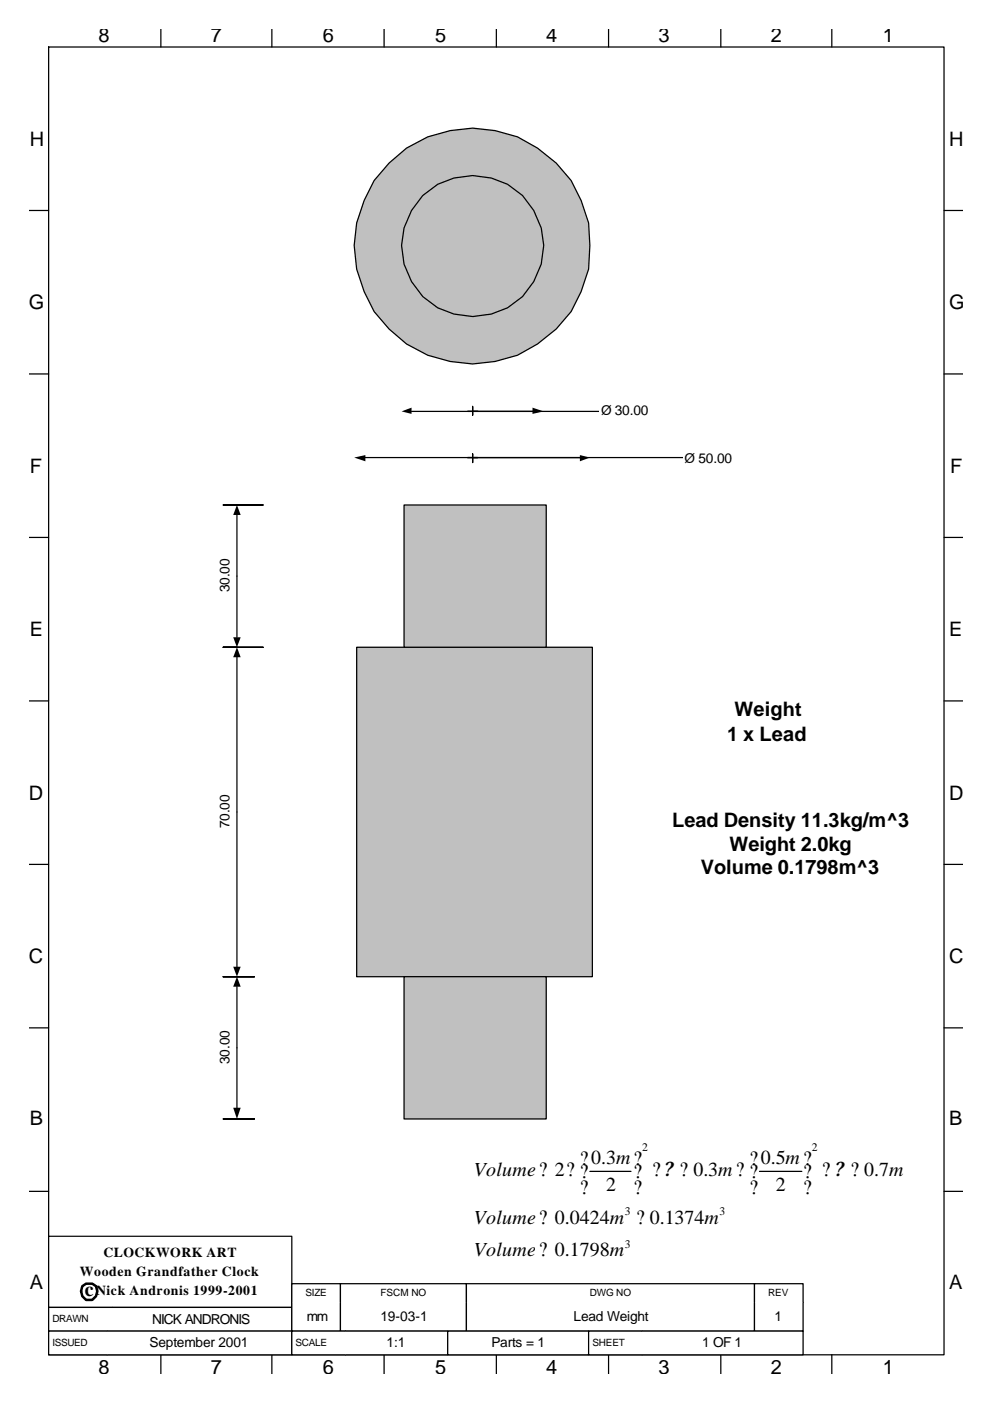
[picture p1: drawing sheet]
<svg xmlns="http://www.w3.org/2000/svg" width="210mm" height="297mm" viewBox="0 0 210 297" stroke-linecap="round" stroke-linejoin="round" font-family="sans-serif">
<path d="M82.5 34.6a24.4 24.4 0 0 1 22.5-6.9l4.8 1.3 4.2 2.4 4 3.2 3.2 3.7 2.1 4.2 1.6 4.8 .2 4.7-.2 5.1-1.6 4.7-2.1 4.3a25.4 25.4 0 0 1-34.9 6.8l-3.8-3.1-3.1-3.7-2.1-4.3a23.1 23.1 0 0 1 0-19.3l2.1-4.2z" fill-rule="evenodd" fill="#c0c0c0" stroke="#000" stroke-width=".26"/>
<path d="M47.4 237.2h6.6zM47.4 207.1h6.6z" fill-rule="evenodd" fill="#fff"/>
<path d="M47.4 207.1h6.6h-6.6M50.3 209.2v25.9M47.4 237.2h6.6h-6.6" fill="none" stroke="#000" stroke-width=".26"/>
<path d="M50.3 207.1l.8 2.1h-1.6zM49.5 234.9h1.6l-.8 2.3z" fill="#000"/>
<path d="M45.8 218.2h3.9v7.9h-3.9z" fill-rule="evenodd" fill="#fff"/>
<g fill="#c0c0c0" stroke="#000" stroke-width=".26">
<path d="M75.7 137.2h50v69.9h-50z" fill-rule="evenodd"/>
<path d="M85.7 107.1h30.2v30.1h-30.2z" fill-rule="evenodd"/>
<path d="M85.7 207.1h30.2v30.1h-30.2z" fill-rule="evenodd"/>
</g>
<path d="M47.4 207.1h6.6zM47.4 137.2h2.9z" fill-rule="evenodd" fill="#fff"/>
<path d="M47.4 137.2h2.9h-2.9M50.3 139.1v66.1M47.4 207.1h6.6h-6.6" fill="none" stroke="#000" stroke-width=".26"/>
<path d="M50.3 137.2l.8 2.1h-1.6zM49.5 205h1.6l-.8 2.1z" fill="#000"/>
<g fill="#fff">
<path d="M200.3 252.6h4z"/>
<path d="M45.8 168.2h3.9v7.9h-3.9z" fill-rule="evenodd"/>
</g>
<g fill="none" stroke="#000" stroke-width=".26">
<path d="M10.3 10h190v277.2h-190zM34.1 6.2v3.8M57.7 6.2v3.8M81.5 6.2v3.8M105.3 6.2v3.8M129.1 6.2v3.8M152.9 6.2v3.8M176.5 6.2v3.8M6.3 44.6h4M200.3 44.6h4M6.3 79.3h4M200.3 79.3h4"/>
<path d="M6.3 113.9h4M200.3 113.9h4M6.3 148.6h4M200.3 148.6h4M6.3 183.3h4M200.3 183.3h4M6.3 217.9h4M200.3 217.9h4M6.3 252.6h4M200.3 252.6h4M34.1 287.2v4.1M57.7 287.2v4.1"/>
<path d="M81.5 287.2v4.1M105.3 287.2v4.1M129.1 287.2v4.1M152.9 287.2v4.1M176.5 287.2v4.1"/>
</g>
<path d="M47.4 137.2h8.4zM47.4 107.1h8.4z" fill-rule="evenodd" fill="#fff"/>
<path d="M47.4 107.1h8.4h-8.4M50.3 109.2v25.9M47.4 137.2h8.4h-8.4" fill="none" stroke="#000" stroke-width=".26"/>
<path d="M50.3 107.1l.8 2.1h-1.6zM49.5 135.1h1.6l-.8 2.1z" fill="#000"/>
<path d="M45.8 118.2h3.9v7.9h-3.9z" fill-rule="evenodd" fill="#fff"/>
<path d="M89.7 41.5a15.1 15.1 0 0 1 18.1-2.4 15.1 15.1 0 0 1 7 16.9 15 15 0 0 1-18.3 10.6 15 15 0 0 1-10.8-18.3l1.6-3.7z" fill-rule="evenodd" fill="#c0c0c0" stroke="#000" stroke-width=".26"/>
<path d="M99.2 87.2h2.1zM100.3 86.2v1.8z" fill-rule="evenodd" fill="#fff"/>
<path d="M87.3 87.2h13M99.2 87.2h2.1h-2.1M100.3 88v-1.8v1.8M113.2 87.2h-12.9h27.2" fill="none" stroke="#000" stroke-width=".26"/>
<path d="M85.2 87.2l2.1-.8v1.4zM113 86.4l2.4 .8-2.4 .6z" fill="#000"/>
<g fill="#fff">
<path d="M127.3 85.1h10.8v4h-10.8z" fill-rule="evenodd"/>
<path d="M99.2 97h2.1zM100.3 96.2v1.9z" fill-rule="evenodd"/>
</g>
<path d="M77.3 97h23M99.2 97h2.1h-2.1M100.3 98.1v-1.9v1.9M123.3 97h-23h45" fill="none" stroke="#000" stroke-width=".26"/>
<path d="M75.1 97l2.4-.5v1.3zM123 96.5l2.1 .5-2.1 .8z" fill="#000"/>
<path d="M145 94.9h10.6v4.2h-10.6z" fill-rule="evenodd" fill="#fff"/>
<path d="M125.1 248.4h8.8M161.1 248.4h9" fill="none" stroke="#000" stroke-width=".26"/>
<path d="M10.3 262.1h51.6v15.1h-51.6z" fill-rule="evenodd" fill="#fff" stroke="#000" stroke-width=".26"/>
<path d="M61.9 272.2h10.3v3.9h-10.3z" fill-rule="evenodd" fill="#fff"/>
<path d="M61.9 276.1v-3.9h10.3v3.9" fill="none" stroke="#000" stroke-width=".26"/>
<path d="M72.2 272.2h26.8v3.9h-26.8z" fill-rule="evenodd" fill="#fff"/>
<path d="M72.2 276.1v-3.9h26.8v3.9" fill="none" stroke="#000" stroke-width=".26"/>
<path d="M99 272.2h61.1v3.9h-61.1z" fill-rule="evenodd" fill="#fff"/>
<path d="M99 276.1v-3.9h61.1v3.9" fill="none" stroke="#000" stroke-width=".26"/>
<path d="M160.1 272.2h10.3v3.9h-10.3z" fill-rule="evenodd" fill="#fff"/>
<path d="M160.1 276.1v-3.9h10.3v3.9" fill="none" stroke="#000" stroke-width=".26"/>
<path d="M10.3 277.2h13.5v5h-13.5z" fill-rule="evenodd" fill="#fff"/>
<path d="M23.8 277.2h-13.5v5h13.5" fill="none" stroke="#000" stroke-width=".26"/>
<path d="M23.8 277.2h38.1v5h-38.1z" fill-rule="evenodd" fill="#fff"/>
<path d="M23.8 277.2h38.1v5h-38.1" fill="none" stroke="#000" stroke-width=".26"/>
<path d="M61.9 276.1h10.3v6.1h-10.3z" fill-rule="evenodd" fill="#fff"/>
<path d="M61.9 276.1v6.1h10.3v-6.1" fill="none" stroke="#000" stroke-width=".26"/>
<path d="M72.2 276.1h26.8v6.1h-26.8z" fill-rule="evenodd" fill="#fff"/>
<path d="M72.2 276.1v6.1h26.8v-6.1" fill="none" stroke="#000" stroke-width=".26"/>
<path d="M99 276.1h61.1v6.1h-61.1z" fill-rule="evenodd" fill="#fff"/>
<path d="M99 276.1v6.1h61.1v-6.1" fill="none" stroke="#000" stroke-width=".26"/>
<path d="M160.1 276.1h10.3v6.1h-10.3z" fill-rule="evenodd" fill="#fff"/>
<path d="M160.1 276.1v6.1h10.3v-6.1" fill="none" stroke="#000" stroke-width=".26"/>
<path d="M10.3 282.2h12.5v5h-12.5z" fill-rule="evenodd" fill="#fff"/>
<path d="M22.8 282.2h-12.5v5h12.5" fill="none" stroke="#000" stroke-width=".26"/>
<path d="M22.8 282.2h39.1v5h-39.1z" fill-rule="evenodd" fill="#fff"/>
<path d="M22.8 282.2h39.1v5h-39.1" fill="none" stroke="#000" stroke-width=".26"/>
<path d="M61.9 282.2h11.4v5h-11.4z" fill-rule="evenodd" fill="#fff"/>
<path d="M73.3 282.2h-11.4v5h11.4" fill="none" stroke="#000" stroke-width=".26"/>
<path d="M73.3 282.2h21.7v5h-21.7z" fill-rule="evenodd" fill="#fff"/>
<path d="M73.3 282.2h21.7v5h-21.7" fill="none" stroke="#000" stroke-width=".26"/>
<path d="M95 282.2h29.9v5h-29.9z" fill-rule="evenodd" fill="#fff" stroke="#000" stroke-width=".26"/>
<path d="M124.9 282.2h11.4v5h-11.4z" fill-rule="evenodd" fill="#fff"/>
<path d="M136.3 282.2h-11.4v5h11.4" fill="none" stroke="#000" stroke-width=".26"/>
<path d="M136.3 282.2h34.1v5h-34.1z" fill-rule="evenodd" fill="#fff"/>
<path d="M136.3 282.2h34.1v5h-34.1" fill="none" stroke="#000" stroke-width=".26"/>
<path d="M17.5 272.7l.8-.5h1.3l.8 .5 .2 1.1-.2 1-.8 .8h-1.3l-.8-.8-.3-1z" fill="none" stroke="#000" stroke-width=".53"/>
<g font-size="4.2">
<text x="20.9" y="8.9">8</text>
<text x="44.7" y="8.9">7</text>
<text x="68.5" y="8.9">6</text>
<text x="92.3" y="8.9">5</text>
<text x="115.9" y="8.9">4</text>
<text x="139.7" y="8.9">3</text>
<text x="163.5" y="8.9">2</text>
<text x="187.3" y="8.9">1</text>
<text x="6.3" y="30.9">H</text>
<text x="201.3" y="30.9">H</text>
<text x="6.1" y="65.5">G</text>
<text x="201.3" y="65.5">G</text>
<text x="6.3" y="100.2">F</text>
<text x="201.6" y="100.2">F</text>
<text x="6.3" y="134.8">E</text>
<text x="201.3" y="134.8">E</text>
<text x="155.8" y="151.8">Weight</text>
<text x="154.3" y="157.1">1 x Lead</text>
<text x="6.1" y="169.5">D</text>
<text x="201.3" y="169.5">D</text>
<text x="142.6" y="175.3">Lead Density 11.3kg/m^3</text>
<text x="148.7" y="185.4">Volume 0.1798m^3</text>
<text x="154.8" y="180.4">Weight 2.0kg</text>
<text x="6.1" y="204.2">C</text>
<text x="201.3" y="204.2">C</text>
<text x="6.3" y="238.6">B</text>
<text x="201.3" y="238.6">B</text>
<text x="100.5" y="249.4">Volume? 2? ?</text>
<text x="123" y="247">?0.3m?</text>
<text x="134.4" y="249.7">? ?? ? 0.3m? ?</text>
<text x="159" y="247">?0.5m?</text>
<text x="170.4" y="249.7">? ? ? ? 0.7m</text>
<text x="123" y="253.1">?</text>
<text x="128.6" y="252.6">2</text>
<text x="134.4" y="253.1">?</text>
<text x="159" y="253.1">?</text>
<text x="164.6" y="252.6">2</text>
<text x="170.4" y="253.1">?</text>
<text x="100.5" y="259.5">Volume? 0.0424m ? 0.1374m</text>
<text x="100.5" y="266.3">Volume? 0.1798m</text>
<text x="6.3" y="273.2">A</text>
<text x="18" y="274.8">c</text>
<text x="201.3" y="273.2">A</text>
<text x="20.9" y="291.2">8</text>
<text x="44.7" y="291.2">7</text>
<text x="68.5" y="291.2">6</text>
<text x="92.3" y="291.2">5</text>
<text x="115.9" y="291.2">4</text>
<text x="139.7" y="291.2">3</text>
<text x="163.5" y="291.2">2</text>
<text x="187.3" y="291.2">1</text>
</g>
<g font-size="2.9">
<text x="127.5" y="88">Ø 30.00</text>
<text x="145.3" y="98.1">Ø 50.00</text>
<text x="48.7" y="125.6" transform="rotate(-90 48.7 125.6)">30.00</text>
<text x="48.7" y="175.6" transform="rotate(-90 48.7 175.6)">70.00</text>
<text x="48.7" y="225.6" transform="rotate(-90 48.7 225.6)">30.00</text>
<text x="22" y="266.6">CLOCKWORK ART</text>
<text x="16.9" y="270.6">Wooden Grandfather Clock</text>
<text x="20.4" y="274.5">Nick Andronis 1999-2001</text>
<text x="32.3" y="280.6">NICK ANDRONIS</text>
<text x="65.1" y="280.1">mm</text>
<text x="80.7" y="280.1">19-03-1</text>
<text x="121.7" y="280.1">Lead Weight</text>
<text x="164.3" y="280.1">1</text>
<text x="31.7" y="285.7">September 2001</text>
<text x="82" y="285.7">1:1</text>
<text x="104.2" y="285.7">Parts = 1</text>
<text x="149" y="285.7">1 OF 1</text>
</g>
<g font-size="2.5">
<text x="136.3" y="244.1">2</text>
<text x="172.2" y="244.1">2</text>
<text x="132.6" y="257.6">3</text>
<text x="152.7" y="257.6">3</text>
<text x="132.6" y="264.5">3</text>
</g>
<g font-size="2.1">
<text x="64.8" y="274.8">SIZE</text>
<text x="80.7" y="274.8">FSCM NO</text>
<text x="125.1" y="274.8">DWG NO</text>
<text x="163" y="274.8">REV</text>
<text x="11.1" y="280.4">DRAWN</text>
<text x="11.1" y="285.4">ISSUED</text>
<text x="62.7" y="285.4">SCALE</text>
<text x="125.7" y="285.4">SHEET</text>
</g>
</svg>
